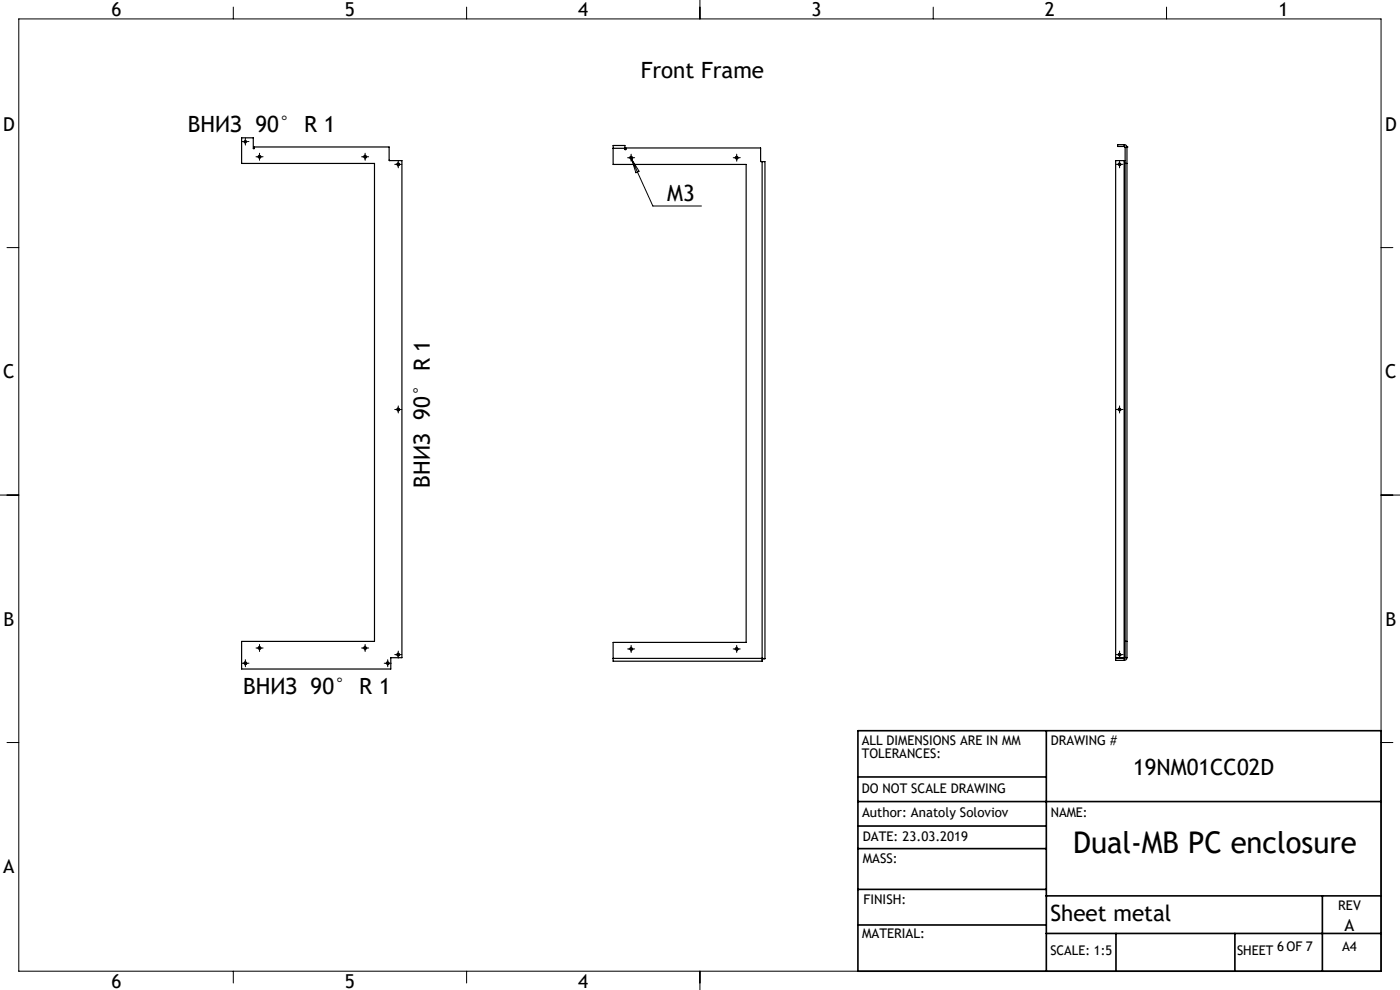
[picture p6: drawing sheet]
<svg xmlns="http://www.w3.org/2000/svg" width="297mm" height="210mm" viewBox="0 0 297 210" stroke-linecap="round" stroke-linejoin="round" font-family="sans-serif">
<g fill="none" stroke="#000" stroke-width=".21">
<path d="M4 4h289v202h-289zM49.5 1.5v2.5M99 1.5v2.5M148.5 0v4M198 1.5v2.5M247.5 1.5v2.5M51.5 30h1M52 29.6v.9M54.5 33.3h1M54.8 33.4a.31 .31 0 0 1 .2-.4 .31 .31 0 0 1 .4 .3 .31 .31 0 0 1-.4 .3M55 32.8v1M76.9 33.3h1"/>
<path d="M77.2 33.4a.31 .31 0 0 1 .2-.4 .31 .31 0 0 1 .4 .3 .31 .31 0 0 1-.4 .3M77.4 32.8v1M84 34.9h1M84.2 35a.29 .29 0 0 1 .2-.4 .29 .29 0 0 1 .4 .3 .29 .29 0 0 1-.4 .3M84.5 34.4v1M133.4 33.5h1M133.6 33.5a.29 .29 0 0 1 .3-.3 .29 .29 0 0 1 .3 .3 .29 .29 0 0 1-.4 .3M133.7 33.2l.3 .6M133.9 33v1M134 33.8l4.5 9.9h10.3M134 33.8l1.6 2.5-.7 .3zM155.8 33.5h1"/>
<path d="M156 33.5a.29 .29 0 0 1 .3-.3 .29 .29 0 0 1 .3 .3 .29 .29 0 0 1-.4 .3M156.3 33v1M237 34.9h1M237.2 35a.29 .29 0 0 1 .3-.4 .29 .29 0 0 1 .3 .3 .29 .29 0 0 1-.4 .3M237.5 34.4v1M1.5 52.5h2.5M293 52.5h2.5M84 86.9h1M84.2 87a.29 .29 0 0 1 .2-.4 .29 .29 0 0 1 .4 .3 .29 .29 0 0 1-.4 .3M84.5 86.4v1M237 86.9h1M237.2 87a.29 .29 0 0 1 .3-.4 .29 .29 0 0 1 .3 .3 .29 .29 0 0 1-.4 .3"/>
<path d="M237.5 86.4v1M0 105h4M293 105h4M54.5 137.5h1M54.8 137.5a.29 .29 0 0 1 .2-.3 .29 .29 0 0 1 .3 .3 .29 .29 0 0 1-.3 .3M55 137v1M76.9 137.5h1M77.2 137.5a.29 .29 0 0 1 .2-.3 .29 .29 0 0 1 .3 .3 .29 .29 0 0 1-.3 .3M77.4 137v1M84 138.9h1M84.2 139a.29 .29 0 0 1 .2-.4 .29 .29 0 0 1 .4 .3 .29 .29 0 0 1-.4 .3M84.5 138.4v1"/>
<path d="M133.4 137.7h1M133.6 137.8a.29 .29 0 0 1 .3-.4 .29 .29 0 0 1 .3 .3 .29 .29 0 0 1-.4 .3M133.9 137.2v1M155.8 137.7h1M156 137.8a.29 .29 0 0 1 .3-.4 .29 .29 0 0 1 .3 .3 .29 .29 0 0 1-.4 .3M156.3 137.2v1M237 138.9h1M237.2 139a.29 .29 0 0 1 .3-.4 .29 .29 0 0 1 .3 .3 .29 .29 0 0 1-.4 .3M237.5 138.4v1M1.5 157.5h2.5M51.5 140.7h1M51.8 140.8a.29 .29 0 0 1 .2-.4 .29 .29 0 0 1 .3 .3 .29 .29 0 0 1-.3 .3"/>
<path d="M52 140.2v1M81.7 140.7h1M82 140.8a.29 .29 0 0 1 .2-.4 .29 .29 0 0 1 .3 .3 .29 .29 0 0 1-.3 .3M82.2 140.2v1M293 157.5h2.5M49.5 206v2.5M99 206v2.5M148.5 206v4"/>
</g>
<g fill="none" stroke="#000" stroke-width=".35">
<path d="M182 155h111v51h-111zM222 155v51M182 170h111M182 164.8h40M182 175.2h40M182 196.2h40M182 188.7h40M182 180h40M222 190h71M222 198h71M236.7 198v8M262 198v8"/>
<path d="M280.5 190v16"/>
</g>
<g fill="none" stroke="#000" stroke-width=".21" stroke-dasharray="15.2 1.3 1.3 1.3">
<path d="M51.6 30h-.3M52.1 29.5v-.2M52.1 30.5v.3M52.6 30h.2M54.6 33.3h-.3M55.1 32.8v-.3M55.1 33.8v.2M55.6 33.3h.2M77 33.3h-.3M77.5 32.8v-.3M77.5 33.8v.2M78 33.3h.2"/>
<path d="M84 34.9h-.3M84.5 34.4v-.3M84.5 35.4v.2M85 34.9h.2M133.4 33.5h-.3M133.9 33v-.3M133.9 34v.2M134.4 33.5h.2M155.8 33.5h-.3M156.3 33v-.3M156.3 34v.2M156.8 33.5h.2"/>
<path d="M237 34.9h-.2M237.5 34.4v-.3M237.5 35.4v.2M238 34.9h.3M84 86.9h-.3M84.5 86.4v-.3M84.5 87.4v.2M85 86.9h.2M237 86.9h-.2M237.5 86.4v-.3M237.5 87.4v.2M238 86.9h.3"/>
<path d="M54.6 137.5h-.3M55.1 137v-.3M55.1 138v.2M55.6 137.5h.2M77 137.5h-.3M77.5 137v-.3M77.5 138v.2M78 137.5h.2M84 138.9h-.3M84.5 138.4v-.3M84.5 139.4v.2M85 138.9h.2"/>
<path d="M133.4 137.7h-.3M133.9 137.2v-.3M133.9 138.2v.2M134.4 137.7h.2M155.8 137.7h-.3M156.3 137.2v-.3M156.3 138.2v.2M156.8 137.7h.2M237 138.9h-.2M237.5 138.4v-.3M237.5 139.4v.2M238 138.9h.3"/>
<path d="M51.6 140.7h-.3M52.1 140.2v-.3M52.1 141.2v.2M52.6 140.7h.2M81.8 140.7h-.3M82.3 140.2v-.3M82.3 141.2v.2M82.8 140.7h.2"/>
</g>
<g fill="none" stroke="#000" stroke-width=".25">
<path d="M51.3 29.2h2.4l.1 2.4 .1-.1v-.3h28.6v2.8l2.8 .1v105.4h-2.4v2.4h-31.6v-5.8h28.1v-101.4h-28.1zM130.1 31.5v-.6h2.5v.6M130.1 31.5v3.4h28.2v101.4h-28.2v3.4M130.1 31.5h2.5M132.6 31.5l.1 .3 .1-.4h28.6v2.8l.3 .1M161.7 34.3h.6v105.4M161.7 34.3v105.4M238.5 31.1l.2 .2M238.5 30.7l.4 .1 .2 .3v.2h-.4M238.5 34.1h.2M238.5 34.1h-1.8v105.4h1.8M238.5 30.7v.4"/>
<path d="M238.5 34.1v105.4M238.5 30.7h-1.4v.4h1.4M238.7 34.7h.4M238.7 31.3v108.2M239.1 31.2h.1M239.1 31.2v108.3M130.1 139.7v.6h31.6M130.1 139.7h31.6M161.7 139.7v.6M161.7 139.7h.6M238.5 139.5h.2M238.5 139.7h-1.8v.4h1.8"/>
<path d="M238.5 139.7v.4M238.7 139.5l-.2 .2M238.7 139.5h-.2M238.7 136.1h.4M238.7 139.5h.4M239.1 139.5l-.2 .4-.4 .2"/>
<circle cx="52.1" cy="30" r=".25"/>
<circle cx="55" cy="33.3" r=".25"/>
<circle cx="77.4" cy="33.3" r=".25"/>
<circle cx="84.5" cy="34.9" r=".26"/>
<circle cx="133.9" cy="33.5" r=".25"/>
<circle cx="156.3" cy="33.5" r=".25"/>
<circle cx="237.5" cy="34.9" r=".25"/>
<circle cx="84.5" cy="86.9" r=".26"/>
<circle cx="237.5" cy="86.9" r=".25"/>
<circle cx="55" cy="137.5" r=".25"/>
<circle cx="77.4" cy="137.5" r=".25"/>
<circle cx="84.5" cy="138.9" r=".26"/>
<circle cx="133.9" cy="137.7" r=".25"/>
<circle cx="156.3" cy="137.7" r=".25"/>
<circle cx="237.5" cy="138.9" r=".25"/>
<circle cx="52.1" cy="140.7" r=".25"/>
<circle cx="82.3" cy="140.7" r=".25"/>
</g>
<text font-size="6.3" x="227.7" y="180.9">Dual-MB PC enclosure</text>
<g font-size="4.7">
<text x="135.9" y="16.6">Front Frame</text>
<text x="39.9" y="28">ВНИЗ 90° R 1</text>
<text x="141.5" y="42.6">M3</text>
<text x="91.2" y="103.4" transform="rotate(-90 91.2 103.4)">ВНИЗ 90° R 1</text>
<text x="51.6" y="147.2">ВНИЗ 90° R 1</text>
<text x="240.4" y="164.3">19NM01CC02D</text>
<text x="222.8" y="195.3">Sheet metal</text>
</g>
<g font-size="4.1">
<text x="23.7" y="3.4">6</text>
<text x="73.2" y="3.4">5</text>
<text x="122.7" y="3.4">4</text>
<text x="172.2" y="3.4">3</text>
<text x="221.7" y="3.4">2</text>
<text x="271.2" y="3.4">1</text>
<text x=".7" y="27.8">D</text>
<text x="293.8" y="27.8">D</text>
<text x=".7" y="80.3">C</text>
<text x="293.9" y="80.3">C</text>
<text x=".7" y="132.8">B</text>
<text x="293.9" y="132.8">B</text>
<text x=".7" y="185.3">A</text>
<text x="23.7" y="209.6">6</text>
<text x="73.2" y="209.6">5</text>
<text x="122.7" y="209.6">4</text>
</g>
<text font-size="3.5" x="285.2" y="197.4">A</text>
<g font-size="2.8">
<text x="182.8" y="158">ALL DIMENSIONS ARE IN MM</text>
<text x="182.8" y="160.8">TOLERANCES:</text>
<text x="222.9" y="157.9">DRAWING #</text>
<text x="182.8" y="168.2">DO NOT SCALE DRAWING</text>
<text x="182.9" y="173.4">Author: Anatoly Soloviov</text>
<text x="222.9" y="173.4">NAME:</text>
<text x="183" y="178.4">DATE: 23.03.2019</text>
<text x="183" y="183.1">MASS:</text>
<text x="183.2" y="191.7">FINISH:</text>
<text x="283.9" y="193">REV</text>
<text x="182.9" y="198.9">MATERIAL:</text>
<text x="222.8" y="202.7">SCALE: 1:5</text>
<text x="262.4" y="202.7">SHEET</text>
<text x="270.9" y="201.7">6 OF 7</text>
<text x="284.7" y="201.7">A4</text>
</g>
</svg>
